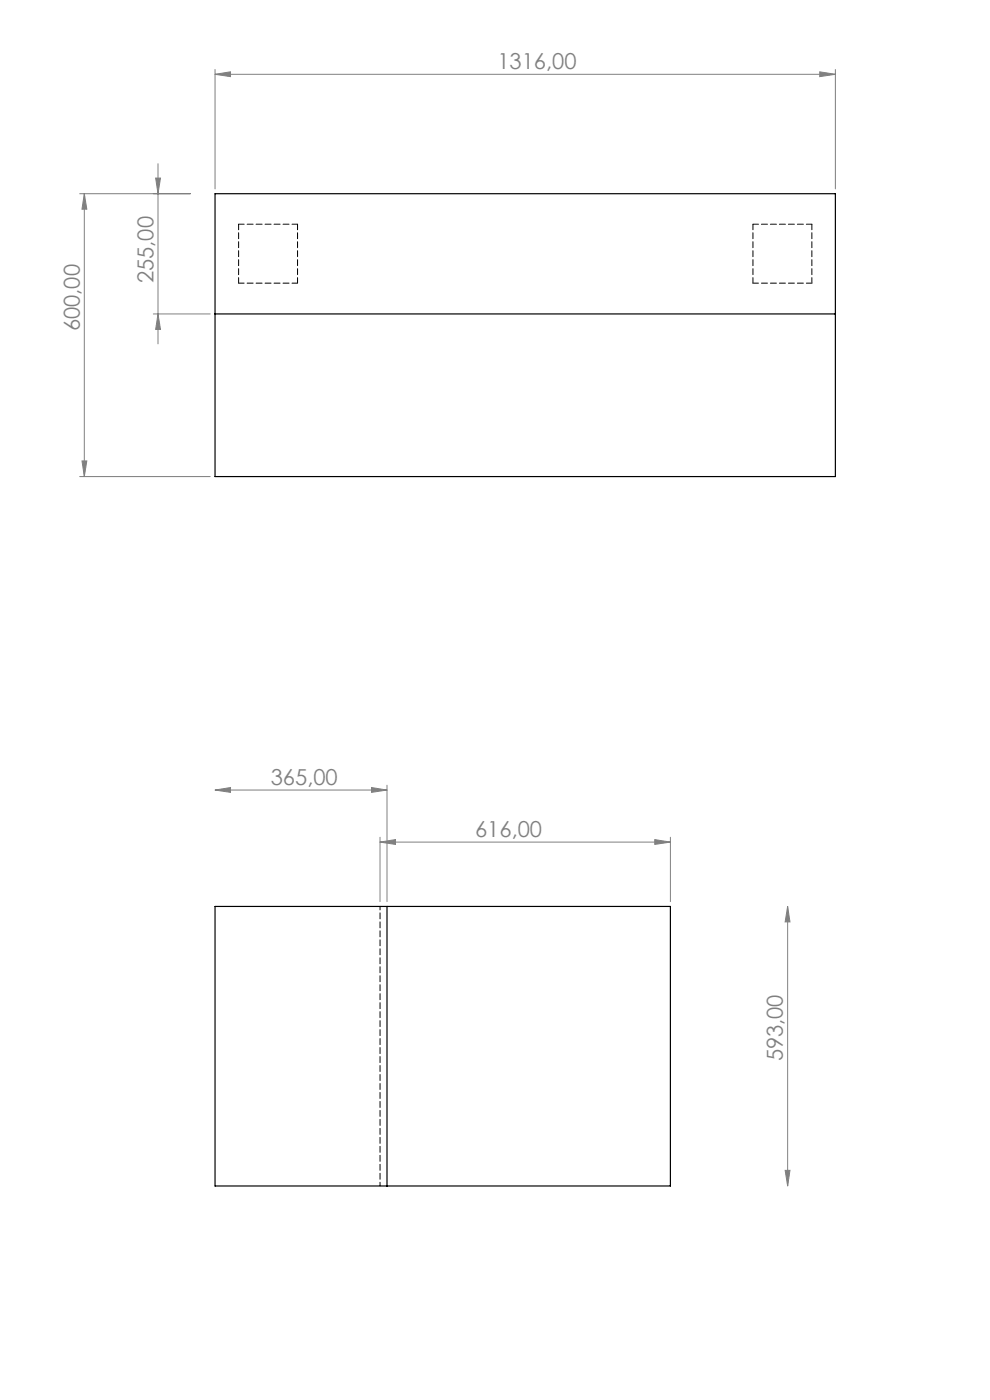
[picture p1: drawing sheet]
<svg xmlns="http://www.w3.org/2000/svg" width="210mm" height="297mm" viewBox="0 0 210 297" stroke-linecap="round" stroke-linejoin="round" font-family="sans-serif">
<g fill="none" stroke="#808080" stroke-width=".21">
<path d="M45.6 15.8l3.3-.6v1.1zM45.6 14.7v25.4M45.6 15.8h131.6M173.9 15.2l3.3 .6-3.3 .5zM177.2 14.7v25.4M33 37.8h1l-.5 3.3zM33.5 34.7v38.3M16.9 41.1h23.5M17.9 41.1l.5 3.3h-1zM17.9 41.1v60M32.5 66.6h12.1M33.5 66.6l.5 3.3h-1z"/>
<path d="M17.4 97.8h1l-.5 3.3zM16.9 101.1h27.7M45.6 167.6l3.3-.5v1zM45.6 167.6h36.5M78.8 167.1l3.3 .5-3.3 .5zM80.6 178.6l3.3-.5v1zM80.6 177.6v13.7M80.6 178.6h61.6M82.1 166.6v24.7M138.9 178.1l3.3 .5-3.3 .5zM142.2 177.6v13.7M167.1 192.3l.5 3.3h-1.1z"/>
<path d="M167.1 192.3v59.3M166.5 248.3h1.1l-.5 3.3z"/>
</g>
<g fill="#808080">
<path d="M78.8 167.1l3.3 .5-3.3 .5zM45.6 167.6l3.3-.5v1z"/>
<path d="M45.6 15.8l3.3-.6v1.1zM173.9 15.2l3.3 .6-3.3 .5z"/>
<path d="M33.5 66.6l.5 3.3h-1zM33 37.8h1l-.5 3.3zM17.4 97.8h1l-.5 3.3zM17.9 41.1l.5 3.3h-1z"/>
<path d="M167.1 192.3l.5 3.3h-1.1zM166.5 248.3h1.1l-.5 3.3z"/>
<path d="M80.6 178.6l3.3-.5v1zM138.9 178.1l3.3 .5-3.3 .5z"/>
</g>
<path d="M45.6 41.1h131.6v60h-131.6zM45.6 66.6h131.6M45.6 192.3h96.6v59.3h-96.6zM82.1 192.3v59.3" fill="none" stroke="#000" stroke-width=".25"/>
<path d="M50.6 47.6h12.5M63.1 47.6v12.5M159.7 47.6h12.5M172.2 47.6v12.5M50.6 60.1v-12.5M63.1 60.1h-12.5M159.7 60.1v-12.5M172.2 60.1h-12.5" fill="none" stroke="#000" stroke-width=".21" stroke-dasharray="1.3 .6" stroke-dashoffset=".1"/>
<path d="M80.6 251.6v-59.3" fill="none" stroke="#000" stroke-width=".21" stroke-dasharray="1.3 .6" stroke-dashoffset=".5"/>
<g font-size="4.7" fill="#808080">
<text x="105.5" y="14.7">1316,00</text>
<text x="32.5" y="60.1" transform="rotate(-90 32.5 60.1)">255,00</text>
<text x="16.9" y="70.3" transform="rotate(-90 16.9 70.3)">600,00</text>
<text x="57.4" y="166.6">365,00</text>
<text x="100.8" y="177.6">616,00</text>
<text x="166.1" y="225.2" transform="rotate(-90 166.1 225.2)">593,00</text>
</g>
</svg>
